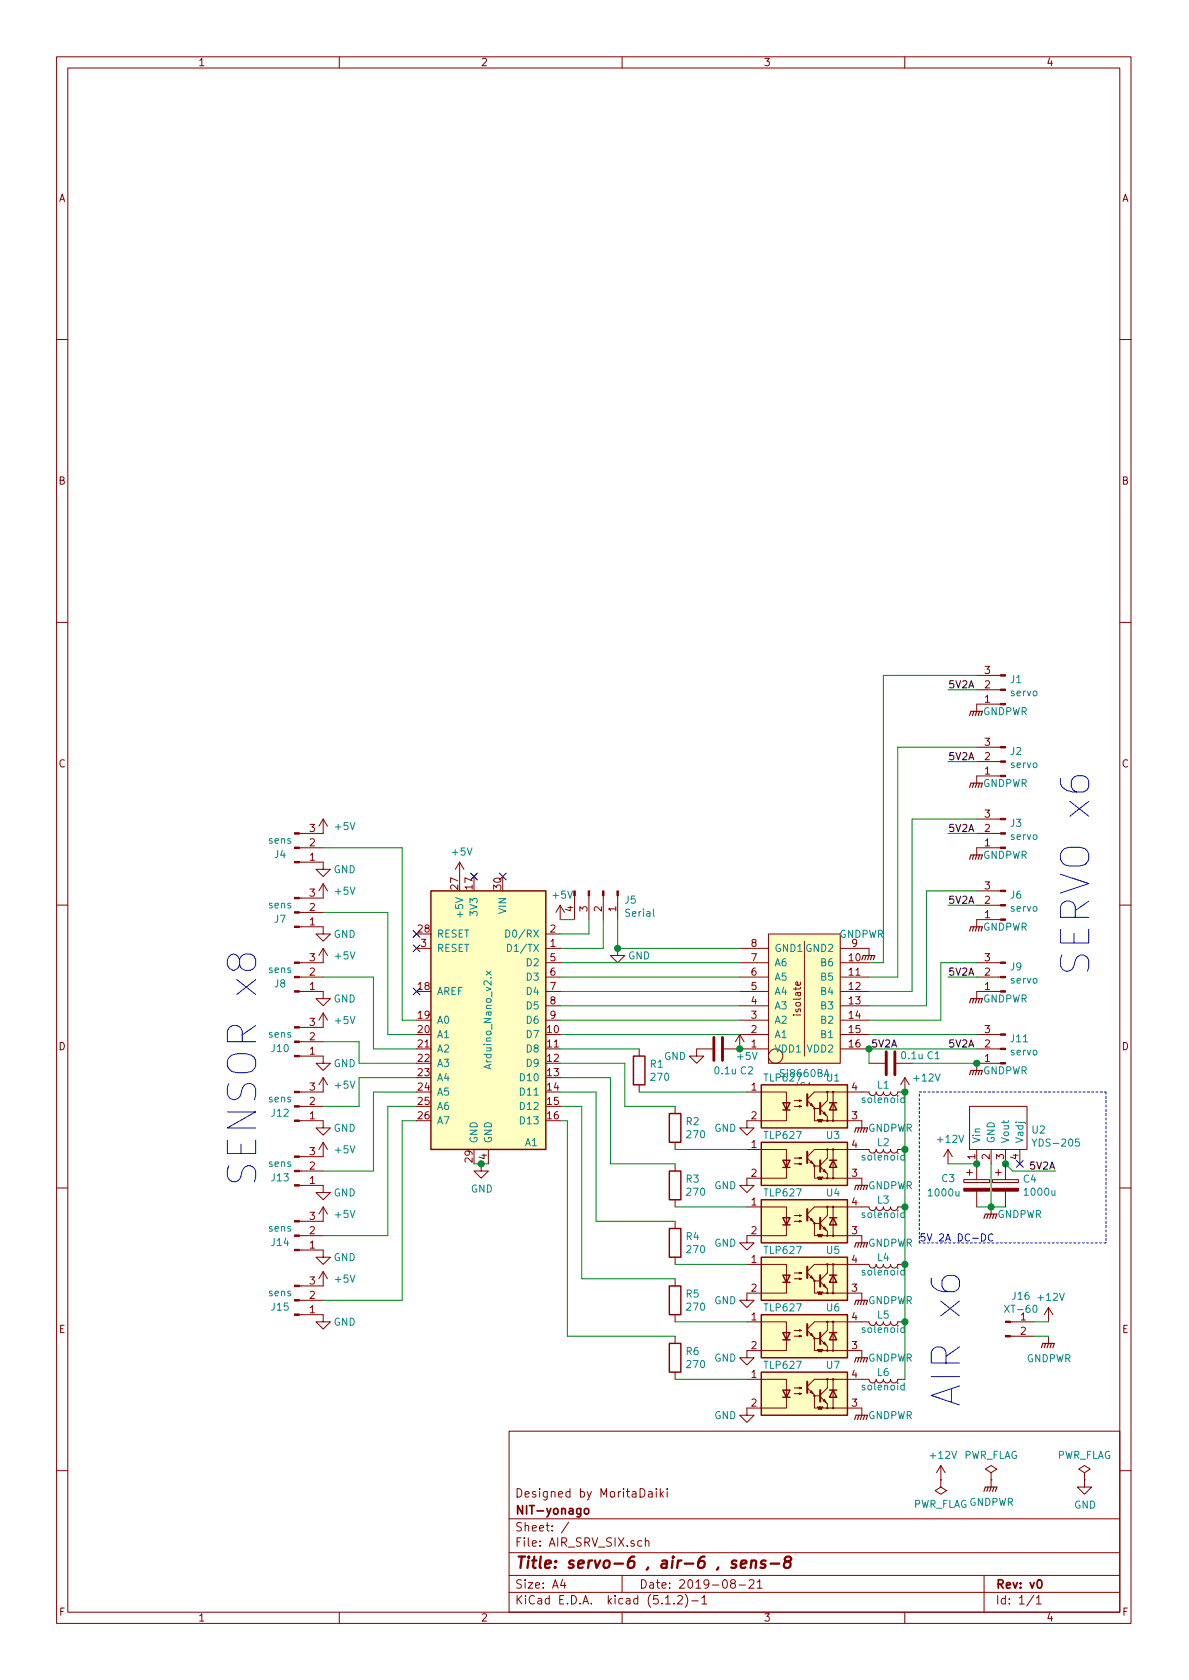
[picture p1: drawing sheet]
EESchema Schematic File Version 4
LIBS:AIR_SRV_SIX-cache
EELAYER 29 0
EELAYER END
$Descr A4 8268 11693 portrait
encoding utf-8
Sheet 1 1
Title "servo-6 , air-6 , sens-8"
Date "2019-08-21"
Rev "v0"
Comp "NIT-yonago"
Comment1 "Designed by MoritaDaiki"
Comment2 ""
Comment3 ""
Comment4 ""
$EndDescr
$Comp
L AIR_SRV_SIX-rescue:Si8660BA-Morita IC1
U 1 1
P 5600 7300
F 0 "IC1" H 5600 7565 50  0000 C CNN
F 1 "Si8660BA" H 5600 7474 50  0000 C CNN
F 2 "Package_SO:SOIC-16_3.9x9.9mm_P1.27mm" H 5350 7100 50  0001 C CNN
F 3 "" H 5350 7100 50  0001 C CNN
	1    5600 7300
	1    0    0    1   
$EndComp
$Comp
L Isolator:TLP627 U1
U 1 1
P 5600 7700
F 0 "U1" H 5800 7900 50  0000 C CNN
F 1 "TLP627" H 5450 7900 50  0000 C CNN
F 2 "Package_DIP:DIP-4_W7.62mm" H 5300 7500 50  0001 L CIN
F 3 "https://toshiba.semicon-storage.com/info/docget.jsp?did=16914&prodName=TLP627" H 5600 7700 50  0001 L CNN
	1    5600 7700
	1    0    0    -1  
$EndComp
$Comp
L Isolator:TLP627 U3
U 1 1
P 5600 8100
F 0 "U3" H 5800 8300 50  0000 C CNN
F 1 "TLP627" H 5450 8300 50  0000 C CNN
F 2 "Package_DIP:DIP-4_W7.62mm" H 5300 7900 50  0001 L CIN
F 3 "https://toshiba.semicon-storage.com/info/docget.jsp?did=16914&prodName=TLP627" H 5600 8100 50  0001 L CNN
	1    5600 8100
	1    0    0    -1  
$EndComp
$Comp
L Isolator:TLP627 U4
U 1 1
P 5600 8500
F 0 "U4" H 5800 8700 50  0000 C CNN
F 1 "TLP627" H 5450 8700 50  0000 C CNN
F 2 "Package_DIP:DIP-4_W7.62mm" H 5300 8300 50  0001 L CIN
F 3 "https://toshiba.semicon-storage.com/info/docget.jsp?did=16914&prodName=TLP627" H 5600 8500 50  0001 L CNN
	1    5600 8500
	1    0    0    -1  
$EndComp
$Comp
L Isolator:TLP627 U5
U 1 1
P 5600 8900
F 0 "U5" H 5800 9100 50  0000 C CNN
F 1 "TLP627" H 5450 9100 50  0000 C CNN
F 2 "Package_DIP:DIP-4_W7.62mm" H 5300 8700 50  0001 L CIN
F 3 "https://toshiba.semicon-storage.com/info/docget.jsp?did=16914&prodName=TLP627" H 5600 8900 50  0001 L CNN
	1    5600 8900
	1    0    0    -1  
$EndComp
$Comp
L Isolator:TLP627 U6
U 1 1
P 5600 9300
F 0 "U6" H 5800 9500 50  0000 C CNN
F 1 "TLP627" H 5450 9500 50  0000 C CNN
F 2 "Package_DIP:DIP-4_W7.62mm" H 5300 9100 50  0001 L CIN
F 3 "https://toshiba.semicon-storage.com/info/docget.jsp?did=16914&prodName=TLP627" H 5600 9300 50  0001 L CNN
	1    5600 9300
	1    0    0    -1  
$EndComp
$Comp
L Isolator:TLP627 U7
U 1 1
P 5600 9700
F 0 "U7" H 5800 9900 50  0000 C CNN
F 1 "TLP627" H 5450 9900 50  0000 C CNN
F 2 "Package_DIP:DIP-4_W7.62mm" H 5300 9500 50  0001 L CIN
F 3 "https://toshiba.semicon-storage.com/info/docget.jsp?did=16914&prodName=TLP627" H 5600 9700 50  0001 L CNN
	1    5600 9700
	1    0    0    -1  
$EndComp
$Comp
L power:+5V #PWR013
U 1 1
P 5150 7300
F 0 "#PWR013" H 5150 7150 50  0001 C CNN
F 1 "+5V" H 5200 7250 50  0000 C CNN
F 2 "" H 5150 7300 50  0001 C CNN
F 3 "" H 5150 7300 50  0001 C CNN
	1    5150 7300
	1    0    0    -1  
$EndComp
$Comp
L Device:R R1
U 1 1
P 4450 7450
F 0 "R1" H 4520 7496 50  0000 L CNN
F 1 "270" H 4520 7405 50  0000 L CNN
F 2 "Resistor_SMD:R_0603_1608Metric" V 4380 7450 50  0001 C CNN
F 3 "~" H 4450 7450 50  0001 C CNN
	1    4450 7450
	1    0    0    -1  
$EndComp
$Comp
L Device:R R2
U 1 1
P 4700 7850
F 0 "R2" H 4770 7896 50  0000 L CNN
F 1 "270" H 4770 7805 50  0000 L CNN
F 2 "Resistor_SMD:R_0603_1608Metric" V 4630 7850 50  0001 C CNN
F 3 "~" H 4700 7850 50  0001 C CNN
	1    4700 7850
	1    0    0    -1  
$EndComp
$Comp
L Device:R R3
U 1 1
P 4700 8250
F 0 "R3" H 4770 8296 50  0000 L CNN
F 1 "270" H 4770 8205 50  0000 L CNN
F 2 "Resistor_SMD:R_0603_1608Metric" V 4630 8250 50  0001 C CNN
F 3 "~" H 4700 8250 50  0001 C CNN
	1    4700 8250
	1    0    0    -1  
$EndComp
$Comp
L Device:R R4
U 1 1
P 4700 8650
F 0 "R4" H 4770 8696 50  0000 L CNN
F 1 "270" H 4770 8605 50  0000 L CNN
F 2 "Resistor_SMD:R_0603_1608Metric" V 4630 8650 50  0001 C CNN
F 3 "~" H 4700 8650 50  0001 C CNN
	1    4700 8650
	1    0    0    -1  
$EndComp
$Comp
L Device:R R5
U 1 1
P 4700 9050
F 0 "R5" H 4770 9096 50  0000 L CNN
F 1 "270" H 4770 9005 50  0000 L CNN
F 2 "Resistor_SMD:R_0603_1608Metric" V 4630 9050 50  0001 C CNN
F 3 "~" H 4700 9050 50  0001 C CNN
	1    4700 9050
	1    0    0    -1  
$EndComp
$Comp
L Device:R R6
U 1 1
P 4700 9450
F 0 "R6" H 4770 9496 50  0000 L CNN
F 1 "270" H 4770 9405 50  0000 L CNN
F 2 "Resistor_SMD:R_0603_1608Metric" V 4630 9450 50  0001 C CNN
F 3 "~" H 4700 9450 50  0001 C CNN
	1    4700 9450
	1    0    0    -1  
$EndComp
Wire Wire Line
	4450 7600 5200 7600
Wire Wire Line
	4700 8000 5200 8000
Wire Wire Line
	5200 8400 4700 8400
Wire Wire Line
	4700 8800 5200 8800
Wire Wire Line
	4700 9200 5200 9200
Wire Wire Line
	5200 9600 4700 9600
Wire Wire Line
	4350 7400 4350 7700
Wire Wire Line
	4350 7700 4700 7700
Wire Wire Line
	4250 7500 4250 8100
Wire Wire Line
	4250 8100 4700 8100
Wire Wire Line
	4150 7600 4150 8500
Wire Wire Line
	4150 8500 4700 8500
Wire Wire Line
	4050 7700 4050 8900
Wire Wire Line
	4050 8900 4700 8900
Wire Wire Line
	4700 9300 3950 9300
Wire Wire Line
	3950 9300 3950 7800
$Comp
L power:GND #PWR025
U 1 1
P 5200 7800
F 0 "#PWR025" H 5200 7550 50  0001 C CNN
F 1 "GND" H 5050 7750 50  0000 C CNN
F 2 "" H 5200 7800 50  0001 C CNN
F 3 "" H 5200 7800 50  0001 C CNN
	1    5200 7800
	1    0    0    -1  
$EndComp
$Comp
L power:GNDPWR #PWR026
U 1 1
P 6000 7800
F 0 "#PWR026" H 6000 7600 50  0001 C CNN
F 1 "GNDPWR" H 6200 7750 50  0000 C CNN
F 2 "" H 6000 7750 50  0001 C CNN
F 3 "" H 6000 7750 50  0001 C CNN
	1    6000 7800
	1    0    0    -1  
$EndComp
$Comp
L power:GNDPWR #PWR031
U 1 1
P 6000 8200
F 0 "#PWR031" H 6000 8000 50  0001 C CNN
F 1 "GNDPWR" H 6200 8150 50  0000 C CNN
F 2 "" H 6000 8150 50  0001 C CNN
F 3 "" H 6000 8150 50  0001 C CNN
	1    6000 8200
	1    0    0    -1  
$EndComp
$Comp
L power:GNDPWR #PWR036
U 1 1
P 6000 8600
F 0 "#PWR036" H 6000 8400 50  0001 C CNN
F 1 "GNDPWR" H 6200 8550 50  0000 C CNN
F 2 "" H 6000 8550 50  0001 C CNN
F 3 "" H 6000 8550 50  0001 C CNN
	1    6000 8600
	1    0    0    -1  
$EndComp
$Comp
L power:GNDPWR #PWR040
U 1 1
P 6000 9000
F 0 "#PWR040" H 6000 8800 50  0001 C CNN
F 1 "GNDPWR" H 6200 8950 50  0000 C CNN
F 2 "" H 6000 8950 50  0001 C CNN
F 3 "" H 6000 8950 50  0001 C CNN
	1    6000 9000
	1    0    0    -1  
$EndComp
$Comp
L power:GNDPWR #PWR045
U 1 1
P 6000 9400
F 0 "#PWR045" H 6000 9200 50  0001 C CNN
F 1 "GNDPWR" H 6200 9350 50  0000 C CNN
F 2 "" H 6000 9350 50  0001 C CNN
F 3 "" H 6000 9350 50  0001 C CNN
	1    6000 9400
	1    0    0    -1  
$EndComp
$Comp
L power:GNDPWR #PWR047
U 1 1
P 6000 9800
F 0 "#PWR047" H 6000 9600 50  0001 C CNN
F 1 "GNDPWR" H 6200 9750 50  0000 C CNN
F 2 "" H 6000 9750 50  0001 C CNN
F 3 "" H 6000 9750 50  0001 C CNN
	1    6000 9800
	1    0    0    -1  
$EndComp
$Comp
L power:GND #PWR030
U 1 1
P 5200 8200
F 0 "#PWR030" H 5200 7950 50  0001 C CNN
F 1 "GND" H 5050 8150 50  0000 C CNN
F 2 "" H 5200 8200 50  0001 C CNN
F 3 "" H 5200 8200 50  0001 C CNN
	1    5200 8200
	1    0    0    -1  
$EndComp
$Comp
L power:GND #PWR035
U 1 1
P 5200 8600
F 0 "#PWR035" H 5200 8350 50  0001 C CNN
F 1 "GND" H 5050 8550 50  0000 C CNN
F 2 "" H 5200 8600 50  0001 C CNN
F 3 "" H 5200 8600 50  0001 C CNN
	1    5200 8600
	1    0    0    -1  
$EndComp
$Comp
L power:GND #PWR039
U 1 1
P 5200 9000
F 0 "#PWR039" H 5200 8750 50  0001 C CNN
F 1 "GND" H 5050 8950 50  0000 C CNN
F 2 "" H 5200 9000 50  0001 C CNN
F 3 "" H 5200 9000 50  0001 C CNN
	1    5200 9000
	1    0    0    -1  
$EndComp
$Comp
L power:GND #PWR044
U 1 1
P 5200 9400
F 0 "#PWR044" H 5200 9150 50  0001 C CNN
F 1 "GND" H 5050 9350 50  0000 C CNN
F 2 "" H 5200 9400 50  0001 C CNN
F 3 "" H 5200 9400 50  0001 C CNN
	1    5200 9400
	1    0    0    -1  
$EndComp
$Comp
L power:GND #PWR046
U 1 1
P 5200 9800
F 0 "#PWR046" H 5200 9550 50  0001 C CNN
F 1 "GND" H 5050 9750 50  0000 C CNN
F 2 "" H 5200 9800 50  0001 C CNN
F 3 "" H 5200 9800 50  0001 C CNN
	1    5200 9800
	1    0    0    -1  
$EndComp
$Comp
L Connector:Conn_01x04_Male J5
U 1 1
P 4200 6200
F 0 "J5" V 4262 6344 50  0000 L CNN
F 1 "Serial" V 4353 6344 50  0000 L CNN
F 2 "Connector_JST:JST_XH_S4B-XH-A-1_1x04_P2.50mm_Horizontal" H 4200 6200 50  0001 C CNN
F 3 "~" H 4200 6200 50  0001 C CNN
	1    4200 6200
	0    1    1    0   
$EndComp
$Comp
L power:+5V #PWR09
U 1 1
P 3900 6400
F 0 "#PWR09" H 3900 6250 50  0001 C CNN
F 1 "+5V" H 3915 6573 50  0000 C CNN
F 2 "" H 3900 6400 50  0001 C CNN
F 3 "" H 3900 6400 50  0001 C CNN
	1    3900 6400
	1    0    0    -1  
$EndComp
Wire Wire Line
	3900 6400 4000 6400
Wire Wire Line
	4100 6500 4100 6400
Wire Wire Line
	4200 6600 4200 6400
$Comp
L power:GND #PWR012
U 1 1
P 4300 6600
F 0 "#PWR012" H 4300 6350 50  0001 C CNN
F 1 "GND" H 4150 6550 50  0000 C CNN
F 2 "" H 4300 6600 50  0001 C CNN
F 3 "" H 4300 6600 50  0001 C CNN
	1    4300 6600
	-1   0    0    -1  
$EndComp
Wire Wire Line
	4300 6600 4300 6400
$Comp
L Connector:Conn_01x03_Male J8
U 1 1
P 2050 6800
F 0 "J8" H 1950 6850 50  0000 C CNN
F 1 "sens" H 1950 6750 50  0000 C CNN
F 2 "Connector_JST:JST_PH_B3B-PH-K_1x03_P2.00mm_Vertical" H 2050 6800 50  0001 C CNN
F 3 "~" H 2050 6800 50  0001 C CNN
	1    2050 6800
	1    0    0    1   
$EndComp
$Comp
L power:GND #PWR015
U 1 1
P 2250 6900
F 0 "#PWR015" H 2250 6650 50  0001 C CNN
F 1 "GND" H 2400 6850 50  0000 C CNN
F 2 "" H 2250 6900 50  0001 C CNN
F 3 "" H 2250 6900 50  0001 C CNN
	1    2250 6900
	1    0    0    -1  
$EndComp
$Comp
L power:+5V #PWR014
U 1 1
P 2250 6700
F 0 "#PWR014" H 2250 6550 50  0001 C CNN
F 1 "+5V" H 2400 6750 50  0000 C CNN
F 2 "" H 2250 6700 50  0001 C CNN
F 3 "" H 2250 6700 50  0001 C CNN
	1    2250 6700
	1    0    0    -1  
$EndComp
$Comp
L Connector:Conn_01x03_Male J10
U 1 1
P 2050 7250
F 0 "J10" H 1950 7300 50  0000 C CNN
F 1 "sens" H 1950 7200 50  0000 C CNN
F 2 "Connector_JST:JST_PH_B3B-PH-K_1x03_P2.00mm_Vertical" H 2050 7250 50  0001 C CNN
F 3 "~" H 2050 7250 50  0001 C CNN
	1    2050 7250
	1    0    0    1   
$EndComp
$Comp
L power:GND #PWR020
U 1 1
P 2250 7350
F 0 "#PWR020" H 2250 7100 50  0001 C CNN
F 1 "GND" H 2400 7300 50  0000 C CNN
F 2 "" H 2250 7350 50  0001 C CNN
F 3 "" H 2250 7350 50  0001 C CNN
	1    2250 7350
	1    0    0    -1  
$EndComp
$Comp
L power:+5V #PWR017
U 1 1
P 2250 7150
F 0 "#PWR017" H 2250 7000 50  0001 C CNN
F 1 "+5V" H 2400 7200 50  0000 C CNN
F 2 "" H 2250 7150 50  0001 C CNN
F 3 "" H 2250 7150 50  0001 C CNN
	1    2250 7150
	1    0    0    -1  
$EndComp
$Comp
L Connector:Conn_01x03_Male J4
U 1 1
P 2050 5900
F 0 "J4" H 1950 5950 50  0000 C CNN
F 1 "sens" H 1950 5850 50  0000 C CNN
F 2 "Connector_JST:JST_PH_B3B-PH-K_1x03_P2.00mm_Vertical" H 2050 5900 50  0001 C CNN
F 3 "~" H 2050 5900 50  0001 C CNN
	1    2050 5900
	1    0    0    1   
$EndComp
$Comp
L power:GND #PWR05
U 1 1
P 2250 6000
F 0 "#PWR05" H 2250 5750 50  0001 C CNN
F 1 "GND" H 2400 5950 50  0000 C CNN
F 2 "" H 2250 6000 50  0001 C CNN
F 3 "" H 2250 6000 50  0001 C CNN
	1    2250 6000
	1    0    0    -1  
$EndComp
$Comp
L power:+5V #PWR03
U 1 1
P 2250 5800
F 0 "#PWR03" H 2250 5650 50  0001 C CNN
F 1 "+5V" H 2400 5850 50  0000 C CNN
F 2 "" H 2250 5800 50  0001 C CNN
F 3 "" H 2250 5800 50  0001 C CNN
	1    2250 5800
	1    0    0    -1  
$EndComp
$Comp
L Connector:Conn_01x03_Male J7
U 1 1
P 2050 6350
F 0 "J7" H 1950 6400 50  0000 C CNN
F 1 "sens" H 1950 6300 50  0000 C CNN
F 2 "Connector_JST:JST_PH_B3B-PH-K_1x03_P2.00mm_Vertical" H 2050 6350 50  0001 C CNN
F 3 "~" H 2050 6350 50  0001 C CNN
	1    2050 6350
	1    0    0    1   
$EndComp
$Comp
L power:GND #PWR011
U 1 1
P 2250 6450
F 0 "#PWR011" H 2250 6200 50  0001 C CNN
F 1 "GND" H 2400 6400 50  0000 C CNN
F 2 "" H 2250 6450 50  0001 C CNN
F 3 "" H 2250 6450 50  0001 C CNN
	1    2250 6450
	1    0    0    -1  
$EndComp
$Comp
L power:+5V #PWR08
U 1 1
P 2250 6250
F 0 "#PWR08" H 2250 6100 50  0001 C CNN
F 1 "+5V" H 2400 6300 50  0000 C CNN
F 2 "" H 2250 6250 50  0001 C CNN
F 3 "" H 2250 6250 50  0001 C CNN
	1    2250 6250
	1    0    0    -1  
$EndComp
$Comp
L Connector:Conn_01x03_Male J14
U 1 1
P 2050 8600
F 0 "J14" H 1950 8650 50  0000 C CNN
F 1 "sens" H 1950 8550 50  0000 C CNN
F 2 "Connector_JST:JST_PH_B3B-PH-K_1x03_P2.00mm_Vertical" H 2050 8600 50  0001 C CNN
F 3 "~" H 2050 8600 50  0001 C CNN
	1    2050 8600
	1    0    0    1   
$EndComp
$Comp
L power:GND #PWR037
U 1 1
P 2250 8700
F 0 "#PWR037" H 2250 8450 50  0001 C CNN
F 1 "GND" H 2400 8650 50  0000 C CNN
F 2 "" H 2250 8700 50  0001 C CNN
F 3 "" H 2250 8700 50  0001 C CNN
	1    2250 8700
	1    0    0    -1  
$EndComp
$Comp
L power:+5V #PWR034
U 1 1
P 2250 8500
F 0 "#PWR034" H 2250 8350 50  0001 C CNN
F 1 "+5V" H 2400 8550 50  0000 C CNN
F 2 "" H 2250 8500 50  0001 C CNN
F 3 "" H 2250 8500 50  0001 C CNN
	1    2250 8500
	1    0    0    -1  
$EndComp
$Comp
L Connector:Conn_01x03_Male J15
U 1 1
P 2050 9050
F 0 "J15" H 1950 9100 50  0000 C CNN
F 1 "sens" H 1950 9000 50  0000 C CNN
F 2 "Connector_JST:JST_PH_B3B-PH-K_1x03_P2.00mm_Vertical" H 2050 9050 50  0001 C CNN
F 3 "~" H 2050 9050 50  0001 C CNN
	1    2050 9050
	1    0    0    1   
$EndComp
$Comp
L power:GND #PWR041
U 1 1
P 2250 9150
F 0 "#PWR041" H 2250 8900 50  0001 C CNN
F 1 "GND" H 2400 9100 50  0000 C CNN
F 2 "" H 2250 9150 50  0001 C CNN
F 3 "" H 2250 9150 50  0001 C CNN
	1    2250 9150
	1    0    0    -1  
$EndComp
$Comp
L power:+5V #PWR038
U 1 1
P 2250 8950
F 0 "#PWR038" H 2250 8800 50  0001 C CNN
F 1 "+5V" H 2400 9000 50  0000 C CNN
F 2 "" H 2250 8950 50  0001 C CNN
F 3 "" H 2250 8950 50  0001 C CNN
	1    2250 8950
	1    0    0    -1  
$EndComp
$Comp
L Connector:Conn_01x03_Male J12
U 1 1
P 2050 7700
F 0 "J12" H 1950 7750 50  0000 C CNN
F 1 "sens" H 1950 7650 50  0000 C CNN
F 2 "Connector_JST:JST_PH_B3B-PH-K_1x03_P2.00mm_Vertical" H 2050 7700 50  0001 C CNN
F 3 "~" H 2050 7700 50  0001 C CNN
	1    2050 7700
	1    0    0    1   
$EndComp
$Comp
L power:GND #PWR024
U 1 1
P 2250 7800
F 0 "#PWR024" H 2250 7550 50  0001 C CNN
F 1 "GND" H 2400 7750 50  0000 C CNN
F 2 "" H 2250 7800 50  0001 C CNN
F 3 "" H 2250 7800 50  0001 C CNN
	1    2250 7800
	1    0    0    -1  
$EndComp
$Comp
L power:+5V #PWR022
U 1 1
P 2250 7600
F 0 "#PWR022" H 2250 7450 50  0001 C CNN
F 1 "+5V" H 2400 7650 50  0000 C CNN
F 2 "" H 2250 7600 50  0001 C CNN
F 3 "" H 2250 7600 50  0001 C CNN
	1    2250 7600
	1    0    0    -1  
$EndComp
$Comp
L Connector:Conn_01x03_Male J13
U 1 1
P 2050 8150
F 0 "J13" H 1950 8200 50  0000 C CNN
F 1 "sens" H 1950 8100 50  0000 C CNN
F 2 "Connector_JST:JST_PH_B3B-PH-K_1x03_P2.00mm_Vertical" H 2050 8150 50  0001 C CNN
F 3 "~" H 2050 8150 50  0001 C CNN
	1    2050 8150
	1    0    0    1   
$EndComp
$Comp
L power:GND #PWR032
U 1 1
P 2250 8250
F 0 "#PWR032" H 2250 8000 50  0001 C CNN
F 1 "GND" H 2400 8200 50  0000 C CNN
F 2 "" H 2250 8250 50  0001 C CNN
F 3 "" H 2250 8250 50  0001 C CNN
	1    2250 8250
	1    0    0    -1  
$EndComp
$Comp
L power:+5V #PWR027
U 1 1
P 2250 8050
F 0 "#PWR027" H 2250 7900 50  0001 C CNN
F 1 "+5V" H 2400 8100 50  0000 C CNN
F 2 "" H 2250 8050 50  0001 C CNN
F 3 "" H 2250 8050 50  0001 C CNN
	1    2250 8050
	1    0    0    -1  
$EndComp
Wire Wire Line
	2250 7250 2500 7250
Wire Wire Line
	2500 7250 2500 7400
Wire Wire Line
	2500 7500 2500 7700
Wire Wire Line
	2500 7700 2250 7700
Wire Wire Line
	2250 8150 2600 8150
Wire Wire Line
	2600 8150 2600 7600
Wire Wire Line
	2700 7700 2700 8600
Wire Wire Line
	2700 8600 2250 8600
Wire Wire Line
	2250 9050 2800 9050
Wire Wire Line
	2800 9050 2800 7800
Wire Wire Line
	2600 7300 2600 6800
Wire Wire Line
	2600 6800 2250 6800
Wire Wire Line
	2250 6350 2700 6350
Wire Wire Line
	2700 6350 2700 7200
Wire Wire Line
	2800 7100 2800 5900
Wire Wire Line
	2800 5900 2250 5900
$Comp
L Device:C C2
U 1 1
P 5000 7300
F 0 "C2" V 5150 7500 50  0000 C CNN
F 1 "0.1u" V 5150 7350 50  0000 C CNN
F 2 "Capacitor_SMD:C_0603_1608Metric" H 5038 7150 50  0001 C CNN
F 3 "~" H 5000 7300 50  0001 C CNN
	1    5000 7300
	0    1    1    0   
$EndComp
Connection ~ 4300 6600
Wire Wire Line
	3900 7100 5150 7100
Wire Wire Line
	3900 7000 5150 7000
Wire Wire Line
	3900 6900 5150 6900
Wire Wire Line
	5150 6800 3900 6800
Wire Wire Line
	3900 6700 5150 6700
NoConn ~ 3500 6100
NoConn ~ 2900 6600
NoConn ~ 2900 6500
$Comp
L power:+5V #PWR06
U 1 1
P 3200 6100
F 0 "#PWR06" H 3200 5950 50  0001 C CNN
F 1 "+5V" H 3215 6273 50  0000 C CNN
F 2 "" H 3200 6100 50  0001 C CNN
F 3 "" H 3200 6100 50  0001 C CNN
	1    3200 6100
	1    0    0    -1  
$EndComp
Wire Wire Line
	2800 7800 2900 7800
Wire Wire Line
	2900 7700 2700 7700
Wire Wire Line
	2600 7600 2900 7600
Wire Wire Line
	2900 7500 2500 7500
Wire Wire Line
	2500 7400 2900 7400
Wire Wire Line
	2900 7300 2600 7300
Wire Wire Line
	2700 7200 2900 7200
Wire Wire Line
	3900 6500 4100 6500
Wire Wire Line
	2900 7100 2800 7100
NoConn ~ 2900 6900
NoConn ~ 3300 6100
Wire Wire Line
	3950 7800 3900 7800
Wire Wire Line
	3900 7700 4050 7700
Wire Wire Line
	3900 7600 4150 7600
Wire Wire Line
	3900 7500 4250 7500
Wire Wire Line
	3900 7400 4350 7400
Wire Wire Line
	4450 7300 3900 7300
Wire Wire Line
	3900 7200 5150 7200
Wire Wire Line
	3900 6600 4200 6600
Wire Wire Line
	3400 8100 3350 8100
$Comp
L MCU_Module:Arduino_Nano_v2.x A1
U 1 1
P 3400 7100
F 0 "A1" H 3100 6250 50  0000 C CNN
F 1 "Arduino_Nano_v2.x" V 3400 7100 50  0000 C CNN
F 2 "Module:Arduino_Nano" H 3550 6150 50  0001 L CNN
F 3 "https://www.arduino.cc/en/uploads/Main/ArduinoNanoManual23.pdf" H 3400 6100 50  0001 C CNN
	1    3400 7100
	-1   0    0    -1  
$EndComp
$Comp
L power:GND #PWR028
U 1 1
P 3350 8100
F 0 "#PWR028" H 3350 7850 50  0001 C CNN
F 1 "GND" H 3355 7927 50  0000 C CNN
F 2 "" H 3350 8100 50  0001 C CNN
F 3 "" H 3350 8100 50  0001 C CNN
	1    3350 8100
	1    0    0    -1  
$EndComp
Connection ~ 3350 8100
Wire Wire Line
	3350 8100 3300 8100
$Comp
L power:GNDPWR #PWR019
U 1 1
P 6050 6600
F 0 "#PWR019" H 6050 6400 50  0001 C CNN
F 1 "GNDPWR" H 6000 6700 50  0000 C CNN
F 2 "" H 6050 6550 50  0001 C CNN
F 3 "" H 6050 6550 50  0001 C CNN
	1    6050 6600
	1    0    0    -1  
$EndComp
Wire Wire Line
	6550 7100 6550 6700
Wire Wire Line
	6450 7000 6450 6200
Wire Wire Line
	6350 6900 6350 5700
Wire Wire Line
	6250 6800 6250 5200
Wire Wire Line
	6150 4700 6150 6700
Wire Wire Line
	6050 7100 6550 7100
Wire Wire Line
	6050 7000 6450 7000
Wire Wire Line
	6050 6900 6350 6900
Wire Wire Line
	6050 6800 6250 6800
Wire Wire Line
	6050 6700 6150 6700
$Comp
L Connector:Conn_01x03_Male J11
U 1 1
P 7000 7300
F 0 "J11" H 6972 7232 50  0000 R CNN
F 1 "servo" H 6972 7323 50  0000 R CNN
F 2 "Connector_JST:JST_PH_B3B-PH-K_1x03_P2.00mm_Vertical" H 7000 7300 50  0001 C CNN
F 3 "~" H 7000 7300 50  0001 C CNN
	1    7000 7300
	-1   0    0    1   
$EndComp
$Comp
L power:GNDPWR #PWR021
U 1 1
P 6800 7400
F 0 "#PWR021" H 6800 7200 50  0001 C CNN
F 1 "GNDPWR" H 7000 7350 50  0000 C CNN
F 2 "" H 6800 7350 50  0001 C CNN
F 3 "" H 6800 7350 50  0001 C CNN
	1    6800 7400
	1    0    0    -1  
$EndComp
Text Label 6600 7300 0    50   ~ 0
5V2A
$Comp
L Connector:Conn_01x03_Male J9
U 1 1
P 7000 6800
F 0 "J9" H 6972 6732 50  0000 R CNN
F 1 "servo" H 6972 6823 50  0000 R CNN
F 2 "Connector_JST:JST_PH_B3B-PH-K_1x03_P2.00mm_Vertical" H 7000 6800 50  0001 C CNN
F 3 "~" H 7000 6800 50  0001 C CNN
	1    7000 6800
	-1   0    0    1   
$EndComp
$Comp
L power:GNDPWR #PWR016
U 1 1
P 6800 6900
F 0 "#PWR016" H 6800 6700 50  0001 C CNN
F 1 "GNDPWR" H 7000 6850 50  0000 C CNN
F 2 "" H 6800 6850 50  0001 C CNN
F 3 "" H 6800 6850 50  0001 C CNN
	1    6800 6900
	1    0    0    -1  
$EndComp
Text Label 6600 6800 0    50   ~ 0
5V2A
Wire Wire Line
	6600 6800 6800 6800
$Comp
L Connector:Conn_01x03_Male J6
U 1 1
P 7000 6300
F 0 "J6" H 6972 6232 50  0000 R CNN
F 1 "servo" H 6972 6323 50  0000 R CNN
F 2 "Connector_JST:JST_PH_B3B-PH-K_1x03_P2.00mm_Vertical" H 7000 6300 50  0001 C CNN
F 3 "~" H 7000 6300 50  0001 C CNN
	1    7000 6300
	-1   0    0    1   
$EndComp
$Comp
L power:GNDPWR #PWR010
U 1 1
P 6800 6400
F 0 "#PWR010" H 6800 6200 50  0001 C CNN
F 1 "GNDPWR" H 7000 6350 50  0000 C CNN
F 2 "" H 6800 6350 50  0001 C CNN
F 3 "" H 6800 6350 50  0001 C CNN
	1    6800 6400
	1    0    0    -1  
$EndComp
Text Label 6600 6300 0    50   ~ 0
5V2A
Wire Wire Line
	6600 6300 6800 6300
$Comp
L Connector:Conn_01x03_Male J3
U 1 1
P 7000 5800
F 0 "J3" H 6972 5732 50  0000 R CNN
F 1 "servo" H 6972 5823 50  0000 R CNN
F 2 "Connector_JST:JST_PH_B3B-PH-K_1x03_P2.00mm_Vertical" H 7000 5800 50  0001 C CNN
F 3 "~" H 7000 5800 50  0001 C CNN
	1    7000 5800
	-1   0    0    1   
$EndComp
$Comp
L power:GNDPWR #PWR04
U 1 1
P 6800 5900
F 0 "#PWR04" H 6800 5700 50  0001 C CNN
F 1 "GNDPWR" H 7000 5850 50  0000 C CNN
F 2 "" H 6800 5850 50  0001 C CNN
F 3 "" H 6800 5850 50  0001 C CNN
	1    6800 5900
	1    0    0    -1  
$EndComp
Text Label 6600 5800 0    50   ~ 0
5V2A
Wire Wire Line
	6600 5800 6800 5800
$Comp
L Connector:Conn_01x03_Male J2
U 1 1
P 7000 5300
F 0 "J2" H 6972 5232 50  0000 R CNN
F 1 "servo" H 6972 5323 50  0000 R CNN
F 2 "Connector_JST:JST_PH_B3B-PH-K_1x03_P2.00mm_Vertical" H 7000 5300 50  0001 C CNN
F 3 "~" H 7000 5300 50  0001 C CNN
	1    7000 5300
	-1   0    0    1   
$EndComp
$Comp
L power:GNDPWR #PWR02
U 1 1
P 6800 5400
F 0 "#PWR02" H 6800 5200 50  0001 C CNN
F 1 "GNDPWR" H 7000 5350 50  0000 C CNN
F 2 "" H 6800 5350 50  0001 C CNN
F 3 "" H 6800 5350 50  0001 C CNN
	1    6800 5400
	1    0    0    -1  
$EndComp
Text Label 6600 5300 0    50   ~ 0
5V2A
Wire Wire Line
	6600 5300 6800 5300
$Comp
L Connector:Conn_01x03_Male J1
U 1 1
P 7000 4800
F 0 "J1" H 6972 4732 50  0000 R CNN
F 1 "servo" H 6972 4823 50  0000 R CNN
F 2 "Connector_JST:JST_PH_B3B-PH-K_1x03_P2.00mm_Vertical" H 7000 4800 50  0001 C CNN
F 3 "~" H 7000 4800 50  0001 C CNN
	1    7000 4800
	-1   0    0    1   
$EndComp
$Comp
L power:GNDPWR #PWR01
U 1 1
P 6800 4900
F 0 "#PWR01" H 6800 4700 50  0001 C CNN
F 1 "GNDPWR" H 7000 4850 50  0000 C CNN
F 2 "" H 6800 4850 50  0001 C CNN
F 3 "" H 6800 4850 50  0001 C CNN
	1    6800 4900
	1    0    0    -1  
$EndComp
Text Label 6600 4800 0    50   ~ 0
5V2A
Wire Wire Line
	6600 4800 6800 4800
Wire Wire Line
	6800 4700 6150 4700
Wire Wire Line
	6800 5200 6250 5200
Wire Wire Line
	6350 5700 6800 5700
Wire Wire Line
	6800 6200 6450 6200
Wire Wire Line
	6550 6700 6800 6700
Wire Wire Line
	6800 7200 6050 7200
$Comp
L Device:L L1
U 1 1
P 6150 7600
F 0 "L1" V 6100 7600 50  0000 C CNN
F 1 "solenoid" V 6200 7600 50  0000 C CNN
F 2 "Connector_JST:JST_PH_B2B-PH-K_1x02_P2.00mm_Vertical" H 6150 7600 50  0001 C CNN
F 3 "~" H 6150 7600 50  0001 C CNN
	1    6150 7600
	0    1    1    0   
$EndComp
$Comp
L Device:L L2
U 1 1
P 6150 8000
F 0 "L2" V 6100 8000 50  0000 C CNN
F 1 "solenoid" V 6200 8000 50  0000 C CNN
F 2 "Connector_JST:JST_PH_B2B-PH-K_1x02_P2.00mm_Vertical" H 6150 8000 50  0001 C CNN
F 3 "~" H 6150 8000 50  0001 C CNN
	1    6150 8000
	0    1    1    0   
$EndComp
$Comp
L Device:L L3
U 1 1
P 6150 8400
F 0 "L3" V 6100 8400 50  0000 C CNN
F 1 "solenoid" V 6200 8400 50  0000 C CNN
F 2 "Connector_JST:JST_PH_B2B-PH-K_1x02_P2.00mm_Vertical" H 6150 8400 50  0001 C CNN
F 3 "~" H 6150 8400 50  0001 C CNN
	1    6150 8400
	0    1    1    0   
$EndComp
$Comp
L Device:L L4
U 1 1
P 6150 8800
F 0 "L4" V 6100 8800 50  0000 C CNN
F 1 "solenoid" V 6200 8800 50  0000 C CNN
F 2 "Connector_JST:JST_PH_B2B-PH-K_1x02_P2.00mm_Vertical" H 6150 8800 50  0001 C CNN
F 3 "~" H 6150 8800 50  0001 C CNN
	1    6150 8800
	0    1    1    0   
$EndComp
$Comp
L Device:L L5
U 1 1
P 6150 9200
F 0 "L5" V 6100 9200 50  0000 C CNN
F 1 "solenoid" V 6200 9200 50  0000 C CNN
F 2 "Connector_JST:JST_PH_B2B-PH-K_1x02_P2.00mm_Vertical" H 6150 9200 50  0001 C CNN
F 3 "~" H 6150 9200 50  0001 C CNN
	1    6150 9200
	0    1    1    0   
$EndComp
$Comp
L Device:L L6
U 1 1
P 6150 9600
F 0 "L6" V 6100 9600 50  0000 C CNN
F 1 "solenoid" V 6200 9600 50  0000 C CNN
F 2 "Connector_JST:JST_PH_B2B-PH-K_1x02_P2.00mm_Vertical" H 6150 9600 50  0001 C CNN
F 3 "~" H 6150 9600 50  0001 C CNN
	1    6150 9600
	0    1    1    0   
$EndComp
$Comp
L power:+12V #PWR023
U 1 1
P 6300 7600
F 0 "#PWR023" H 6300 7450 50  0001 C CNN
F 1 "+12V" H 6450 7700 50  0000 C CNN
F 2 "" H 6300 7600 50  0001 C CNN
F 3 "" H 6300 7600 50  0001 C CNN
	1    6300 7600
	1    0    0    -1  
$EndComp
Connection ~ 6300 7600
Wire Wire Line
	6300 7600 6300 8000
Connection ~ 6300 8000
Wire Wire Line
	6300 8000 6300 8400
Connection ~ 6300 8400
Wire Wire Line
	6300 8400 6300 8800
Connection ~ 6300 8800
Wire Wire Line
	6300 8800 6300 9200
Wire Wire Line
	6300 9200 6300 9600
Connection ~ 6300 9200
$Comp
L AIR_SRV_SIX-rescue:YDS-205-Morita U2
U 1 1
P 6950 8000
F 0 "U2" H 7178 8138 50  0000 L CNN
F 1 "YDS-205" H 7178 8047 50  0000 L CNN
F 2 "Morita:YDS-205" V 6800 8250 50  0001 C CNN
F 3 "http://akizukidenshi.com/catalog/g/gM-12491/" V 6800 8250 50  0001 C CNN
	1    6950 8000
	1    0    0    -1  
$EndComp
$Comp
L power:GNDPWR #PWR033
U 1 1
P 6900 8400
F 0 "#PWR033" H 6900 8200 50  0001 C CNN
F 1 "GNDPWR" H 7100 8350 50  0000 C CNN
F 2 "" H 6900 8350 50  0001 C CNN
F 3 "" H 6900 8350 50  0001 C CNN
	1    6900 8400
	1    0    0    -1  
$EndComp
Wire Wire Line
	6900 8100 6900 8400
Text Label 7350 8150 2    50   ~ 0
5V2A
Wire Wire Line
	7050 8150 7000 8100
NoConn ~ 7100 8100
Wire Wire Line
	7050 8150 7350 8150
Wire Wire Line
	7000 8400 6900 8400
Connection ~ 6900 8400
Wire Wire Line
	6900 8400 6800 8400
$Comp
L Device:CP C3
U 1 1
P 6800 8250
F 0 "C3" H 6550 8300 50  0000 L CNN
F 1 "1000u" H 6450 8200 50  0000 L CNN
F 2 "Capacitor_THT:CP_Radial_D10.0mm_P5.00mm" H 6838 8100 50  0001 C CNN
F 3 "http://akizukidenshi.com/catalog/g/gP-03131/" H 6800 8250 50  0001 C CNN
	1    6800 8250
	1    0    0    -1  
$EndComp
$Comp
L power:+12V #PWR029
U 1 1
P 6600 8100
F 0 "#PWR029" H 6600 7950 50  0001 C CNN
F 1 "+12V" H 6615 8273 50  0000 C CNN
F 2 "" H 6600 8100 50  0001 C CNN
F 3 "" H 6600 8100 50  0001 C CNN
	1    6600 8100
	1    0    0    -1  
$EndComp
Wire Wire Line
	6600 8100 6800 8100
Connection ~ 6800 8100
Text Label 6250 7300 2    50   ~ 0
5V2A
$Comp
L Device:C C1
U 1 1
P 6200 7400
F 0 "C1" V 6250 7100 50  0000 C CNN
F 1 "0.1u" V 6250 7250 50  0000 C CNN
F 2 "Capacitor_SMD:C_0603_1608Metric" H 6238 7250 50  0001 C CNN
F 3 "~" H 6200 7400 50  0001 C CNN
	1    6200 7400
	0    -1   -1   0   
$EndComp
Wire Notes Line
	6400 7600 7700 7600
Wire Notes Line
	7700 7600 7700 8650
Wire Notes Line
	7700 8650 6400 8650
Wire Notes Line
	6400 8650 6400 7600
Text Notes 6400 8650 0    50   ~ 0
5V 2A DC-DC
Text Notes 7600 6800 1    197  ~ 0
SERVO x6
Text Notes 6700 9800 1    197  ~ 0
AIR x6
Text Notes 1800 6600 3    197  ~ 0
SENSOR x8
Connection ~ 7000 8100
$Comp
L Device:CP C4
U 1 1
P 7000 8250
F 0 "C4" H 7118 8296 50  0000 L CNN
F 1 "1000u" H 7118 8205 50  0000 L CNN
F 2 "Capacitor_THT:CP_Radial_D10.0mm_P5.00mm" H 7038 8100 50  0001 C CNN
F 3 "http://akizukidenshi.com/catalog/g/gP-03131/" H 7000 8250 50  0001 C CNN
	1    7000 8250
	1    0    0    -1  
$EndComp
$Comp
L Connector:Conn_01x02_Male J16
U 1 1
P 7000 9200
F 0 "J16" H 7108 9381 50  0000 C CNN
F 1 "XT-60" H 7108 9290 50  0000 C CNN
F 2 "Morita:XT60PT-M" H 7000 9200 50  0001 C CNN
F 3 "~" H 7000 9200 50  0001 C CNN
	1    7000 9200
	1    0    0    -1  
$EndComp
$Comp
L power:GNDPWR #PWR043
U 1 1
P 7300 9300
F 0 "#PWR043" H 7300 9100 50  0001 C CNN
F 1 "GNDPWR" H 7304 9146 50  0000 C CNN
F 2 "" H 7300 9250 50  0001 C CNN
F 3 "" H 7300 9250 50  0001 C CNN
	1    7300 9300
	1    0    0    -1  
$EndComp
$Comp
L power:+12V #PWR042
U 1 1
P 7300 9200
F 0 "#PWR042" H 7300 9050 50  0001 C CNN
F 1 "+12V" H 7315 9373 50  0000 C CNN
F 2 "" H 7300 9200 50  0001 C CNN
F 3 "" H 7300 9200 50  0001 C CNN
	1    7300 9200
	1    0    0    -1  
$EndComp
Wire Wire Line
	7300 9300 7200 9300
Wire Wire Line
	7200 9200 7300 9200
$Comp
L power:GNDPWR #PWR0101
U 1 1
P 6900 10300
F 0 "#PWR0101" H 6900 10100 50  0001 C CNN
F 1 "GNDPWR" H 6904 10146 50  0000 C CNN
F 2 "" H 6900 10250 50  0001 C CNN
F 3 "" H 6900 10250 50  0001 C CNN
	1    6900 10300
	1    0    0    -1  
$EndComp
$Comp
L power:GND #PWR0102
U 1 1
P 7550 10300
F 0 "#PWR0102" H 7550 10050 50  0001 C CNN
F 1 "GND" H 7555 10127 50  0000 C CNN
F 2 "" H 7550 10300 50  0001 C CNN
F 3 "" H 7550 10300 50  0001 C CNN
	1    7550 10300
	1    0    0    -1  
$EndComp
$Comp
L power:+12V #PWR0104
U 1 1
P 6550 10300
F 0 "#PWR0104" H 6550 10150 50  0001 C CNN
F 1 "+12V" H 6565 10473 50  0000 C CNN
F 2 "" H 6550 10300 50  0001 C CNN
F 3 "" H 6550 10300 50  0001 C CNN
	1    6550 10300
	1    0    0    -1  
$EndComp
$Comp
L power:PWR_FLAG #FLG0101
U 1 1
P 6900 10300
F 0 "#FLG0101" H 6900 10375 50  0001 C CNN
F 1 "PWR_FLAG" H 6900 10473 50  0000 C CNN
F 2 "" H 6900 10300 50  0001 C CNN
F 3 "~" H 6900 10300 50  0001 C CNN
	1    6900 10300
	1    0    0    -1  
$EndComp
$Comp
L power:PWR_FLAG #FLG0102
U 1 1
P 7550 10300
F 0 "#FLG0102" H 7550 10375 50  0001 C CNN
F 1 "PWR_FLAG" H 7550 10473 50  0000 C CNN
F 2 "" H 7550 10300 50  0001 C CNN
F 3 "~" H 7550 10300 50  0001 C CNN
	1    7550 10300
	1    0    0    -1  
$EndComp
$Comp
L power:PWR_FLAG #FLG0104
U 1 1
P 6550 10300
F 0 "#FLG0104" H 6550 10375 50  0001 C CNN
F 1 "PWR_FLAG" H 6550 10473 50  0000 C CNN
F 2 "" H 6550 10300 50  0001 C CNN
F 3 "~" H 6550 10300 50  0001 C CNN
	1    6550 10300
	-1   0    0    1   
$EndComp
Wire Wire Line
	6050 7300 6800 7300
Connection ~ 5150 7300
$Comp
L power:GND #PWR?
U 1 1
P 4850 7300
F 0 "#PWR?" H 4850 7050 50  0001 C CNN
F 1 "GND" H 4700 7250 50  0000 C CNN
F 2 "" H 4850 7300 50  0001 C CNN
F 3 "" H 4850 7300 50  0001 C CNN
	1    4850 7300
	1    0    0    -1  
$EndComp
Wire Wire Line
	4300 6600 5150 6600
Connection ~ 6800 7400
Wire Wire Line
	6350 7400 6800 7400
Wire Wire Line
	6050 7400 6050 7300
Connection ~ 6050 7300
$EndSCHEMATC
